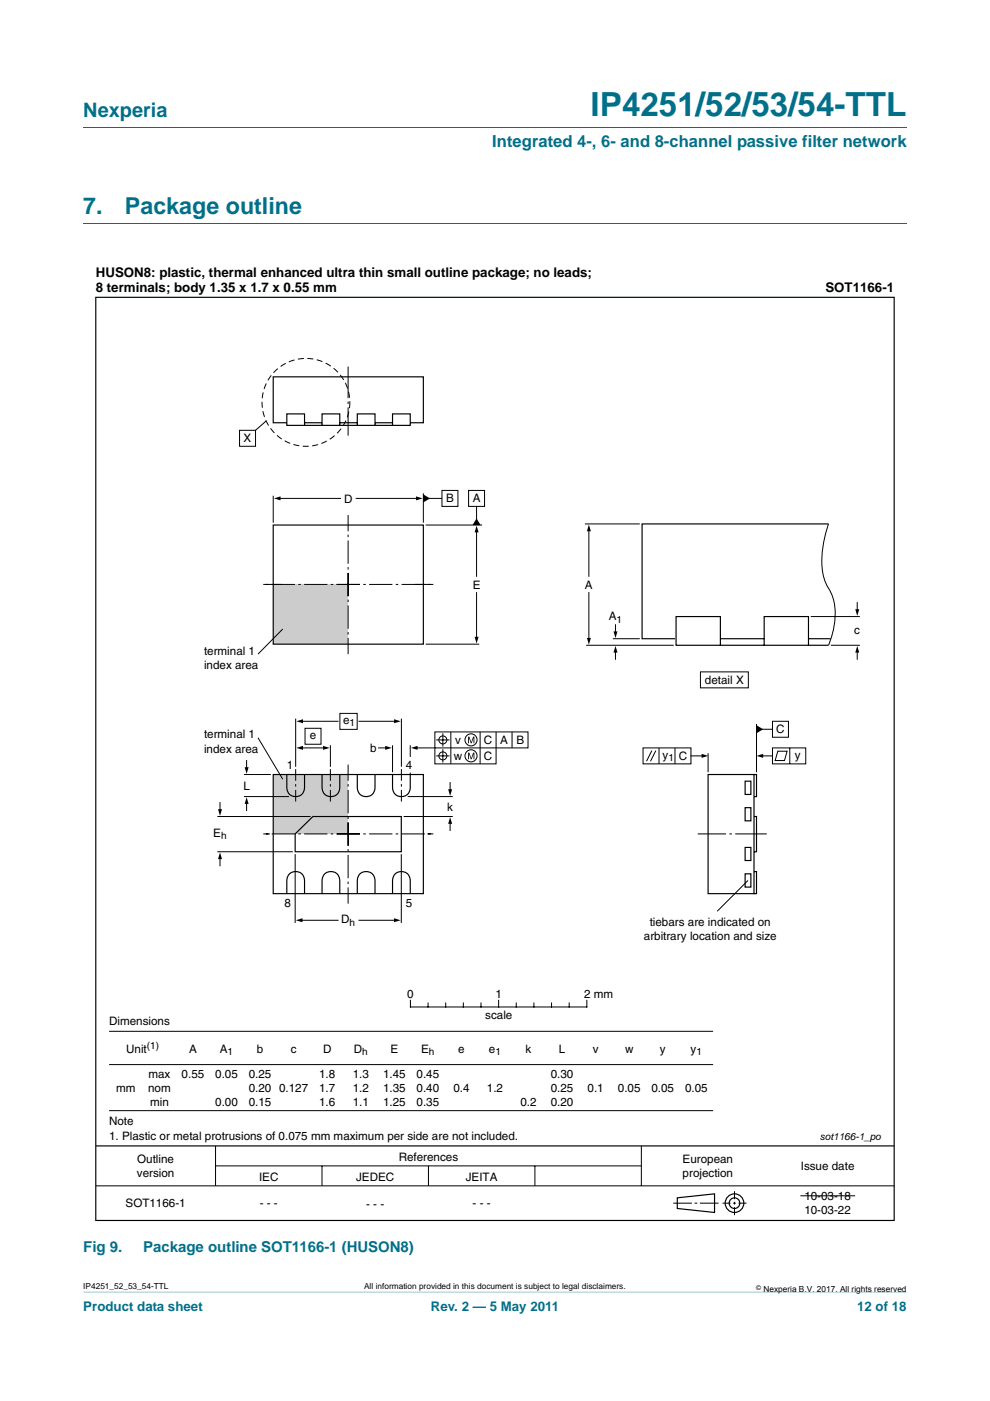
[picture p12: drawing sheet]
<svg xmlns="http://www.w3.org/2000/svg" width="210mm" height="297mm" viewBox="0 0 210 297" stroke-linecap="round" stroke-linejoin="round" font-family="sans-serif">
<path d="M17.7 273.9l174.6 .1z" fill="#00708a"/>
<path d="M17.7 27h174.6M17.7 47.4h174.6" fill="none" stroke="#00708a" stroke-width=".21"/>
<g fill="none" stroke="#000" stroke-width=".21">
<path d="M50.8 91.2h3.4v3.4h-3.4zM56.5 89.3l-2.3 1.9M124.1 111.1h11.6M124.9 112.4v9.8M175.7 111.1a22.7 22.7 0 0 0-1.1 10.9l.5 1.4a12 12 0 0 1 2.1 6.7 18.4 18.4 0 0 1-1.5 6.7M124.3 136.8h18.6M124.9 125.6v9.9M130 135.4h5.7M130.5 132.5v1.7M130.5 138.1v1.7M172 130.7h10.4M176.2 136.8h6.2"/>
<path d="M181.8 127.8v1.7M181.8 138.1v1.7M136.4 158.6h10.2v3.4h-10.2zM138.3 159.1l-1.2 2.3M139.1 159.1l-1.1 2.3M139.8 158.6v3.4M143.2 158.6v3.4M148.6 142.5h10.1v3.3h-10.1zM150.2 159.7v4M160.5 153.5v10.2M161.6 154.6h2.2M163.8 158.6h7.1v3.4h-7.1z"/>
<path d="M163.8 152.9h3.4v3.4h-3.4zM165 159.3h1.9l-.5 2h-2zM167.5 158.6v3.4M146.6 160.3h2.5M161.6 160.3h2.2M158.7 186.7l-6.6 6.5M23.1 218.7h128.1M87.1 212.1v1.4h37.4v-1.4M90.8 212.7v.8M94.5 212.7v.8M98.3 212.7v.8M102 212.7v.8"/>
<path d="M105.8 212.1v1.4M109.5 212.7v.8M113.2 212.7v.8M117 212.7v.8M120.7 212.7v.8M23.1 225.7h128.1M23.1 235.5h128.1M20.3 251.4h169.4M45.7 243v8.4M45.7 247.2h90.3M68.3 247.2v4.2M90.9 247.2v4.2"/>
<path d="M113.5 247.2v4.2M136 243v8.4M142.8 255.1h4M147.3 255.1h.6M148.5 255.1h3.9M153.2 255.1h1.7M155.5 255.1h.6M155.8 252.6v1.6M155.8 254.8v.6M155.8 255.9v1.7M156.6 255.1h1.7M169.8 253.5h11.6"/>
</g>
<g fill="none" stroke="#000" stroke-width=".25">
<path d="M20.3 63h169.4v195.8h-169.4zM60.7 89.6h-2.7v-9.7h31.8v9.7h-2.8M60.8 87.8h3.8v2.4h-3.8zM64.6 89.6h3.7M64.6 90.2h3.7M68.3 87.8h3.8v2.4h-3.8zM72.1 89.6h3.7M72.1 90.2h3.7M75.8 87.8h3.7v2.4h-3.7zM79.5 89.6h3.8M79.5 90.2h3.8M83.3 87.8h3.7v2.4h-3.7z"/>
<path d="M175.7 111.1h-39.5v24.3h7M143.4 130.7h9.4v6.1h-9.4zM152.8 135.4h9.3M152.8 136.8h9.3M162.1 130.7h9.4v6.1h-9.4zM171.5 135.4h4.7M171.5 136.8h4.2M150.2 164.2h9.7v25.3h-9.7zM158 165.6h1.3v2.8h-1.3zM158 171.2h1.3v2.8h-1.3zM158 179.7h1.3v2.7h-1.3zM159.9 164.2h.6v4.7h-.6"/>
<path d="M159.9 173.1h.6v7.5h-.6M158 185.3h1.3v2.8h-1.3zM159.9 184.8h.6v4.7h-.6M20.3 243h169.4M143.7 254l7.9-.9v4l-7.9-.9z"/>
<circle cx="155.8" cy="255.1" r="1.98"/>
<circle cx="155.8" cy="255.1" r="1.13"/>
</g>
<circle cx="64.9" cy="85.3" r="9.3" fill="none" stroke="#000" stroke-width=".21" stroke-dasharray="1.2 .7 0 0" stroke-linecap="butt"/>
<path d="M73.8 77.7v14.7M162.6 176.8h-14.6" fill="none" stroke="#000" stroke-width=".21" stroke-dasharray="6.7 .7 .5 .7" stroke-linecap="butt"/>
<path d="M124.9 111.2l.4 1.4h-.8zM124.5 135.3h.8l-.4 1.4zM130.5 136.9l.5 1.5h-.9zM130.1 133.9h.9l-.5 1.4zM181.8 136.9l.5 1.5h-.9zM181.4 129.2h.9l-.5 1.4zM148.8 159.8l1.4 .5-1.4 .4zM160.5 153.8l1.4 .8-1.4 .9zM160.5 160.3l1.4-.5v.9z" fill="#000"/>
<path d="M58 123.9h15.8v12.6h-15.8z" fill="#ccc"/>
<g fill="none" stroke="#000" stroke-width=".21">
<path d="M58 105.1v5.7M59.2 105.7h13M75.5 105.7h13M89.8 104.6v6.2M90.3 111.3h12M90.9 105.7h2.8M93.7 104h3.4v3.4h-3.4zM99.4 104h3.4v3.4h-3.4zM101.1 107.4v2.8M101.1 112.6v9.6M60 133.4l-5.3 5.3M90.3 136.6h11.3"/>
<path d="M101.1 125.6v9.7"/>
</g>
<path d="M58.1 105.7l1.4-.5v.9zM88.2 105.2l1.5 .5-1.5 .4zM89.8 104.8l1.4 .9-1.4 .8zM101.1 109.9l.8 1.4h-1.7zM101.1 111.5l.4 1.4h-.8zM100.7 135h.8l-.4 1.4z" fill="#000"/>
<path d="M59.7 123.9h-3.9M71.4 123.9h20.5M73.8 121.5v17.2M73.8 126.4v-17.2M76.3 123.9h-20.5M91.9 123.9h-3.9" fill="none" stroke="#000" stroke-width=".21" stroke-dasharray="4.9 .7 .5 .7" stroke-linecap="butt"/>
<path d="M58 111.3h31.8v25.3h-31.8z" fill="none" stroke="#000" stroke-width=".25"/>
<path d="M58 164.2h15.8v12.6h-15.8z" fill="#ccc"/>
<g fill="none" stroke="#000" stroke-width=".21">
<path d="M54.7 156.4l5.3 8.8M62.7 152.4v10.2M64 152.9h7.7M64 158.6h5.1M64.7 154.4h3.4v3.4h-3.4zM70.1 158v4.6M72.1 151.3h3.7v3.3h-3.7zM76.1 152.9h7.8M80.3 158.6h1.7M83.3 158v5.7M85.1 152.4v10.2M87 158v2.5"/>
<path d="M92.2 155.2h19.8v3.4h-19.8zM92.5 156.9h2.8M93.9 155.5v2.8M93.9 158.9v2.8M95.6 155.2v6.8M101.8 155.2v6.8M105.2 155.2v6.8h-13v-3.4h-3.9M108.6 155.2v3.4M46.1 173.1h19.8M46.7 170.2v1.6M51.7 168.9h9.6M51.7 164.2h5.8"/>
<path d="M52.3 161.3v1.6M52.3 170.2v1.7M85.6 173.1h10.4M86.5 168.9h9.5M87 163.8v.4M92.5 160.3h2.8M95.5 165.9v1.7M95.5 174.4v1.7M46.1 180.6h16M46.7 181.9v1.7M62.6 181.1v14.6M63.9 195.1h7.8"/>
<path d="M76.1 195.1h7.7M85.1 181.1v14.6"/>
<circle cx="93.9" cy="156.9" r=".85"/>
<circle cx="99.9" cy="156.9" r="1.28"/>
<circle cx="93.9" cy="160.3" r=".85"/>
<circle cx="99.9" cy="160.3" r="1.28"/>
</g>
<g fill="#000">
<path d="M62.9 158.6l1.4-.5v.9zM62.9 152.9l1.4-.4v.8zM68.5 158.1l1.4 .5-1.4 .4zM81.7 158.1l1.4 .5-1.4 .4zM83.6 152.5l1.4 .4-1.4 .4zM87.2 158.6l1.4-.5v.9zM99.3 156.2h.3l.4 1.2 .4-1.2h.2v1.4h-.2v-1.2l-.4 1.2h-.1l-.4-1.2v1.2h-.2zM46.2 171.6h.9l-.4 1.4zM52.3 169l.4 1.4h-.8zM51.9 162.7h.8l-.4 1.4zM95.5 173.3l.4 1.4h-.8zM95.1 167.3h.8l-.4 1.4z"/>
<path d="M99.3 159.6h.3l.4 1.2 .4-1.2h.2v1.4h-.2v-1.2l-.4 1.2h-.1l-.4-1.2v1.2h-.2zM46.7 180.7l.4 1.4h-.9zM62.7 195.1l1.5-.4v.8zM83.6 194.7l1.4 .4-1.4 .4z"/>
</g>
<path d="M58 164.2h31.8v25.3h-31.8zM60.8 164.2v2.8a1.88 1.88 0 0 0 1.9 1.9 1.88 1.88 0 0 0 1.9-1.9v-2.8M62.6 176.8l3.8-3.7h18.7v7.5h-22.5zM68.3 164.2v2.8a1.88 1.88 0 0 0 1.9 1.9 1.88 1.88 0 0 0 1.9-1.9v-2.8M75.8 164.2v2.8a1.88 1.88 0 0 0 1.9 1.9 1.88 1.88 0 0 0 1.8-1.9v-2.8M83.3 164.2v2.8a1.88 1.88 0 0 0 1.8 1.9 1.88 1.88 0 0 0 1.9-1.9v-2.8M60.8 189.5v-2.8a1.88 1.88 0 0 1 1.9-1.9 1.88 1.88 0 0 1 1.9 1.9v2.8M68.3 189.5v-2.8a1.88 1.88 0 0 1 1.9-1.9 1.88 1.88 0 0 1 1.9 1.9v2.8M75.8 189.5v-2.8a1.88 1.88 0 0 1 1.9-1.9 1.88 1.88 0 0 1 1.8 1.9v2.8M83.3 189.5v-2.8a1.88 1.88 0 0 1 1.8-1.9 1.88 1.88 0 0 1 1.9 1.9v2.8" fill="none" stroke="#000" stroke-width=".25"/>
<path d="M57.2 176.8h-1.4M71.4 176.8h20.5M73.8 174.4v17.2M73.8 179.3v-17.2M76.3 176.8h-20.5M91.9 176.8h-1.3" fill="none" stroke="#000" stroke-width=".21" stroke-dasharray="4.9 .7 .5 .7" stroke-linecap="butt"/>
<path d="M62.7 163.1v6.8M70.1 163.1v6.8M85.1 163.1v6.8" fill="none" stroke="#000" stroke-width=".21" stroke-dasharray="2.5 .7 .5 .7" stroke-linecap="butt"/>
<text font-size="7" fill="#00708a" x="125.3" y="24.6">IP4251/52/53/54-TTL</text>
<g font-size="4.9" fill="#00708a">
<text x="17.7" y="45.4">7.</text>
<text x="26.5" y="45.4">Package outline</text>
</g>
<text font-size="4.2" fill="#00708a" x="17.7" y="24.9">Nexperia</text>
<text font-size="3.5" fill="#00708a" x="104.4" y="31.1">Integrated 4-, 6- and 8-channel passive filter network</text>
<g font-size="3.2" fill="#00708a">
<text x="17.7" y="265.5">Fig 9.</text>
<text x="30.4" y="265.5">Package outline SOT1166-1 (HUSON8)</text>
</g>
<g font-size="2.8">
<text x="20.3" y="58.7">HUSON8: plastic, thermal enhanced ultra thin small outline package; no leads;</text>
<text x="20.3" y="61.8">8 terminals; body 1.35 x 1.7 x 0.55 mm</text>
<text x="175.1" y="61.8">SOT1166-1</text>
</g>
<g font-size="2.8" fill="#00708a">
<text x="17.7" y="277.9">Product data sheet</text>
<text x="91.4" y="277.9">Rev. 2 — 5 May 2011</text>
<text x="181.8" y="277.9">12 of 18</text>
</g>
<g font-size="2.5">
<text x="51.7" y="93.8">X</text>
<text x="73" y="106.5">D</text>
<text x="94.6" y="106.5">B</text>
<text x="100.3" y="106.5">A</text>
<text x="100.3" y="124.8">E</text>
<text x="124.1" y="124.8">A</text>
<text x="129.1" y="131.5">A</text>
<text x="181.2" y="134.4">c</text>
<text x="43.3" y="138.8">terminal 1</text>
<text x="43.3" y="141.8">index area</text>
<text x="149.5" y="145.1">detail X</text>
<text x="72.8" y="153.5">e</text>
<text x="164.6" y="155.5">C</text>
<text x="43.3" y="156.6">terminal 1</text>
<text x="43.3" y="159.6">index area</text>
<text x="65.7" y="156.7">e</text>
<text x="78.5" y="159.4">b</text>
<text x="96.3" y="161.1">w</text>
<text x="96.6" y="157.7">v</text>
<text x="102.6" y="157.7">C</text>
<text x="102.6" y="161.1">C</text>
<text x="106.1" y="157.7">A</text>
<text x="109.6" y="157.7">B</text>
<text x="140.5" y="160.8">y</text>
<text x="144" y="161.1">C</text>
<text x="168.6" y="160.8">y</text>
<text x="51.6" y="167.4">L</text>
<text x="60.8" y="163">1</text>
<text x="86.1" y="163">4</text>
<text x="94.9" y="171.9">k</text>
<text x="45.2" y="177.5">E</text>
<text x="60.4" y="192.2">8</text>
<text x="72.4" y="195.7">D</text>
<text x="86.1" y="192.2">5</text>
<text x="137.8" y="196.2">tiebars are indicated on</text>
<text x="136.6" y="199.2">arbitrary location and size</text>
<text x="86.4" y="211.5">0</text>
<text x="105.1" y="211.5">1</text>
<text x="123.9" y="211.5">2 mm</text>
<text x="23.1" y="217.2">Dimensions</text>
<text x="102.9" y="216.1">scale</text>
<text x="26.8" y="223.2">Unit</text>
<text x="40.1" y="223.2">A</text>
<text x="46.6" y="223.2">A</text>
<text x="54.5" y="223.2">b</text>
<text x="61.7" y="223.2">c</text>
<text x="68.5" y="223.2">D</text>
<text x="75" y="223.2">D</text>
<text x="82.8" y="223.2">E</text>
<text x="89.3" y="223.2">E</text>
<text x="97.2" y="223.2">e</text>
<text x="103.7" y="223.2">e</text>
<text x="111.5" y="223.2">k</text>
<text x="118.5" y="223.2">L</text>
<text x="125.7" y="223.2">v</text>
<text x="132.6" y="223.2">w</text>
<text x="140" y="223.2">y</text>
<text x="146.5" y="223.2">y</text>
<text x="24.6" y="231.5">mm</text>
<text x="31.4" y="231.5">nom</text>
<text x="31.5" y="228.5">max</text>
<text x="38.5" y="228.5">0.55</text>
<text x="45.6" y="228.5">0.05</text>
<text x="52.8" y="228.5">0.25</text>
<text x="52.8" y="231.5">0.20</text>
<text x="59.2" y="231.5">0.127</text>
<text x="67.7" y="228.5">1.8</text>
<text x="67.7" y="231.5">1.7</text>
<text x="74.8" y="228.5">1.3</text>
<text x="74.8" y="231.5">1.2</text>
<text x="81.2" y="228.5">1.45</text>
<text x="81.2" y="231.5">1.35</text>
<text x="88.3" y="228.5">0.45</text>
<text x="88.3" y="231.5">0.40</text>
<text x="96.2" y="231.5">0.4</text>
<text x="103.3" y="231.5">1.2</text>
<text x="116.8" y="228.5">0.30</text>
<text x="116.8" y="231.5">0.25</text>
<text x="124.6" y="231.5">0.1</text>
<text x="131.1" y="231.5">0.05</text>
<text x="138.2" y="231.5">0.05</text>
<text x="145.3" y="231.5">0.05</text>
<text x="23.1" y="238.6">Note</text>
<text x="31.8" y="234.5">min</text>
<text x="45.6" y="234.5">0.00</text>
<text x="52.8" y="234.5">0.15</text>
<text x="67.7" y="234.5">1.6</text>
<text x="74.8" y="234.5">1.1</text>
<text x="81.2" y="234.5">1.25</text>
<text x="88.3" y="234.5">0.35</text>
<text x="110.4" y="234.5">0.2</text>
<text x="116.8" y="234.5">0.20</text>
<text x="23.1" y="241.6">1. Plastic or metal protrusions of 0.075 mm maximum per side are not included.</text>
<text x="29" y="249.6">version</text>
<text x="29.1" y="246.6">Outline</text>
<text x="54.9" y="250.3">IEC</text>
<text x="75.5" y="250.3">JEDEC</text>
<text x="84.6" y="246.1">References</text>
<text x="98.8" y="250.3">JEITA</text>
<text x="144.8" y="246.6">European</text>
<text x="144.8" y="249.6">projection</text>
<text x="169.8" y="248">Issue date</text>
<text x="26.6" y="255.9">SOT1166-1</text>
<text x="55.1" y="255.9">- - -</text>
<text x="77.7" y="256.1">- - -</text>
<text x="100.2" y="255.9">- - -</text>
<text x="170.6" y="254.4">10-03-18</text>
<text x="170.6" y="257.4">10-03-22</text>
</g>
<g font-size="2.1">
<text x="130.8" y="132">1</text>
<text x="74.2" y="154">1</text>
<text x="141.8" y="161.3">1</text>
<text x="46.9" y="178">h</text>
<text x="74.2" y="196.2">h</text>
<text x="31.2" y="222.4">(1)</text>
<text x="48.3" y="223.7">1</text>
<text x="76.8" y="223.7">h</text>
<text x="91" y="223.7">h</text>
<text x="105.1" y="223.7">1</text>
<text x="147.7" y="223.7">1</text>
<text x="173.9" y="241.7">sot1166-1_po</text>
</g>
<g font-size="1.8">
<text x="17.7" y="273.3">IP4251_52_53_54-TTL</text>
<text x="77.2" y="273.3">All information provided in this document is subject to legal disclaimers.</text>
<text x="161.9" y="273.9">Nexperia B.V. 2017. All rights reserved</text>
</g>
<text font-size="1.4" x="160.4" y="273.4">©</text>
</svg>
